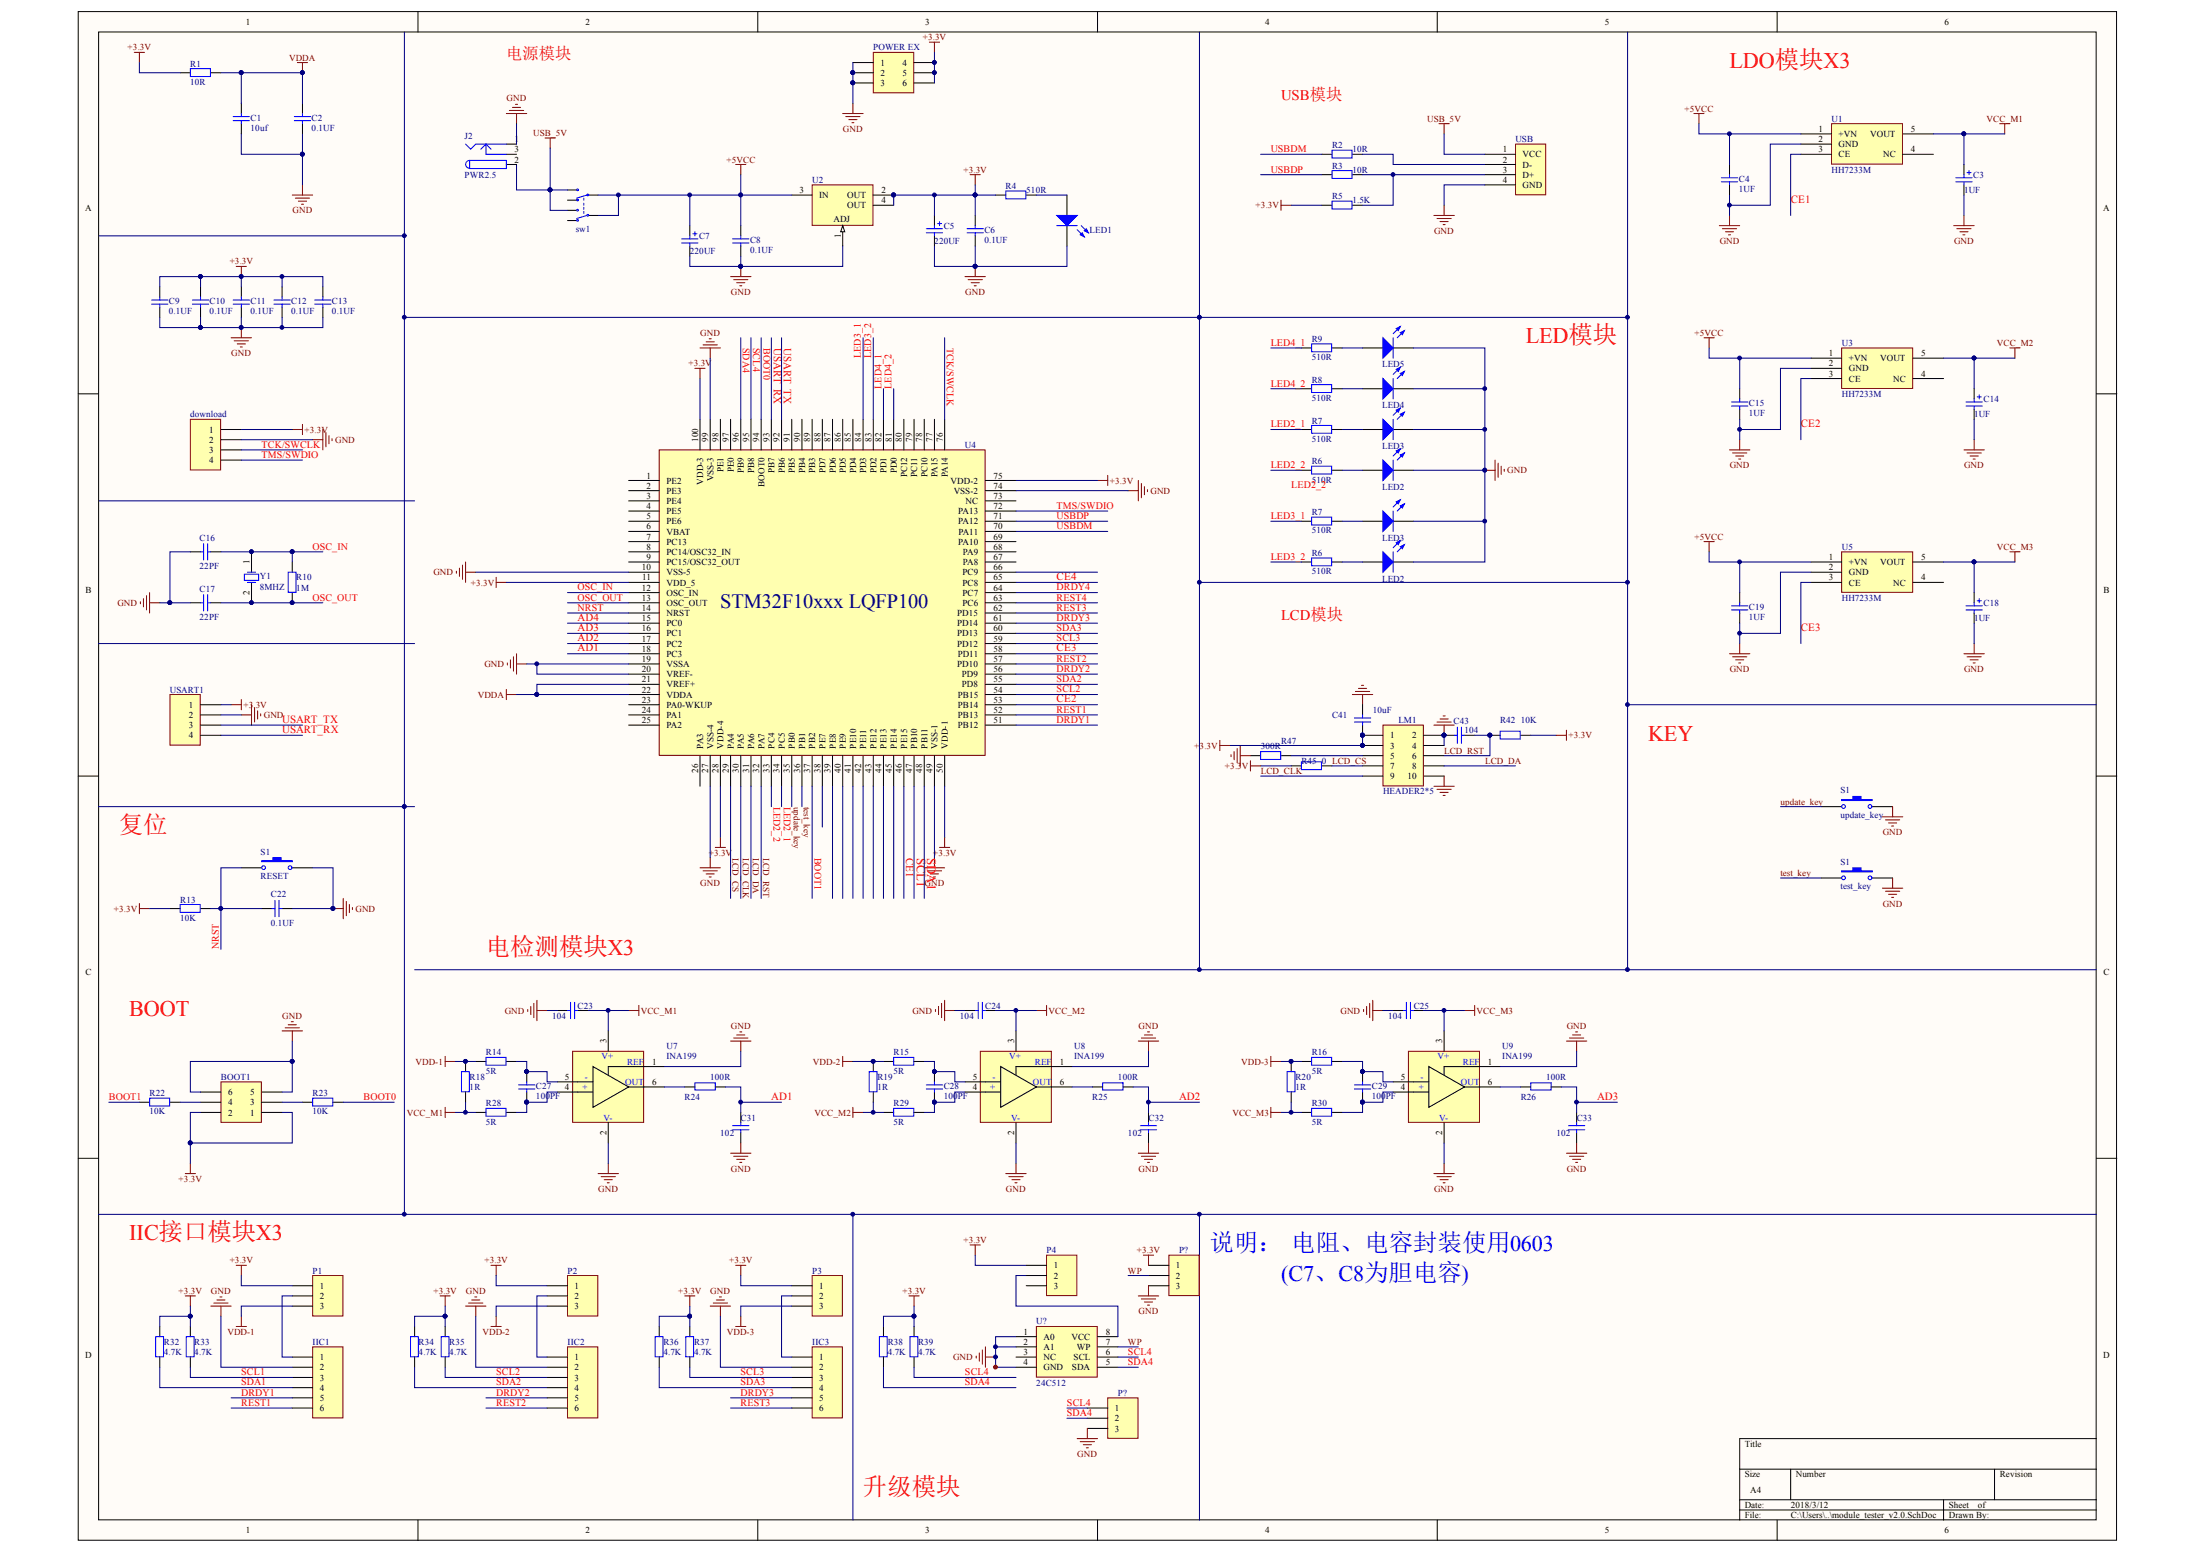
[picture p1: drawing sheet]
# Altium schematic sheet module_tester_v2.0.SchDoc
size 508 x 381 mm

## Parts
(Parts that share a designator on the sheet are numbered #1, #2 ... from top to bottom, then left to right.)
BOOT1  Header 3X2  [IDC6]  (value not drawn)
C1  value 10uf  [C0603E]  (hidden comment: Cap)
C2  value 0.1UF  [C0603E]  (hidden comment: Cap)
C3  value 1UF  [C0603E]  (hidden comment: Cap Pol2)
C4  value 1UF  [C0603E]  (hidden comment: Cap)
C5  value 220UF  [C3528]  (hidden comment: Cap Pol2)
C6  value 0.1UF  [C0603E]  (hidden comment: Cap)
C7  value 220UF  [C3528]  (hidden comment: Cap Pol2)
C8  value 0.1UF  [C0603E]  (hidden comment: Cap)
C9  value 0.1UF  [C0603E]  (hidden comment: Cap)
C10  value 0.1UF  [C0603E]  (hidden comment: Cap)
C11  value 0.1UF  [C0603E]  (hidden comment: Cap)
C12  value 0.1UF  [C0603E]  (hidden comment: Cap)
C13  value 0.1UF  [C0603E]  (hidden comment: Cap)
C14  value 1UF  [C0603E]  (hidden comment: Cap Pol2)
C15  value 1UF  [C0603E]  (hidden comment: Cap)
C16  value 22PF  [C0603E]  (hidden comment: Cap)
C17  value 22PF  [C0603E]  (hidden comment: Cap)
C18  value 1UF  [C0603E]  (hidden comment: Cap Pol2)
C19  value 1UF  [C0603E]  (hidden comment: Cap)
C22  value 0.1UF  [C0603E]  (hidden comment: Cap)
C23  104  [C0603E]
C24  104  [C0603E]
C25  104  [C0603E]
C27  value 100PF  [C0603E]  (hidden comment: Cap)
C28  value 100PF  [C0603E]  (hidden comment: Cap)
C29  value 100PF  [C0603E]  (hidden comment: Cap)
C31  102  [C0603E]
C32  102  [C0603E]
C33  102  [C0603E]
C41  10uF  [C0805]
C43  104  [C0805]
download  Header 4H  [header4]  (value not drawn)
IIC1  MHDR1X6  [header6]  (value not drawn)
IIC2  MHDR1X6  [header6]  (value not drawn)
IIC3  MHDR1X6  [header6]  (value not drawn)
J2  PWR2.5  [DC-POWER]
LED1  LED-RED-0603  [LED0603]  (value not drawn)
LED2#1  LED-RED-0603  [LED0603]  (value not drawn)
LED2#2  LED-RED-0603  [LED0603]  (value not drawn)
LED3#1  LED-RED-0603  [LED0603]  (value not drawn)
LED3#2  LED-RED-0603  [LED0603]  (value not drawn)
LED4  LED-RED-0603  [LED0603]  (value not drawn)
LED5  LED-RED-0603  [LED0603]  (value not drawn)
LM1  HEADER2*5  [IDC10]
P1  Header 3  [header3]  (value not drawn)
P2  Header 3  [header3]  (value not drawn)
P3  Header 3  [header3]  (value not drawn)
P4  Header 3  [header3]  (value not drawn)
P?#1  Header 3  [header3]  (value not drawn)
P?#2  Header 3  [header3]  (value not drawn)
POWER_EX  Header 3X2A  [IDC6]  (value not drawn)
R1  value 10R  [R0603E]  (hidden comment: Res2)
R2  value 10R  [R0603E]  (hidden comment: Res2)
R3  value 10R  [R0603E]  (hidden comment: Res2)
R4  value 510R  [R0603E]  (hidden comment: Res2)
R5  value 1.5K  [R0603E]  (hidden comment: Res2)
R6#1  value 510R  [R0603E]  (hidden comment: Res2)
R6#2  value 510R  [R0603E]  (hidden comment: Res2)
R7#1  value 510R  [R0603E]  (hidden comment: Res2)
R7#2  value 510R  [R0603E]  (hidden comment: Res2)
R8  value 510R  [R0603E]  (hidden comment: Res2)
R9  value 510R  [R0603E]  (hidden comment: Res2)
R10  value 1M  [R0603E]  (hidden comment: Res2)
R13  value 10K  [R0603E]  (hidden comment: Res2)
R14  value 5R  [R0603E]  (hidden comment: Res2)
R15  value 5R  [R0603E]  (hidden comment: Res2)
R16  value 5R  [R0603E]  (hidden comment: Res2)
R18  value 1R  [R0603E]  (hidden comment: Res2)
R19  value 1R  [R0603E]  (hidden comment: Res2)
R20  value 1R  [R0603E]  (hidden comment: Res2)
R22  value 10K  [R0603E]  (hidden comment: Res2)
R23  value 10K  [R0603E]  (hidden comment: Res2)
R24  100R  [R0603E]
R25  100R  [R0603E]
R26  100R  [R0603E]
R28  value 5R  [R0603E]  (hidden comment: Res2)
R29  value 5R  [R0603E]  (hidden comment: Res2)
R30  value 5R  [R0603E]  (hidden comment: Res2)
R32  value 4.7K  [R0603E]  (hidden comment: Res2)
R33  value 4.7K  [R0603E]  (hidden comment: Res2)
R34  value 4.7K  [R0603E]  (hidden comment: Res2)
R35  value 4.7K  [R0603E]  (hidden comment: Res2)
R36  value 4.7K  [R0603E]  (hidden comment: Res2)
R37  value 4.7K  [R0603E]  (hidden comment: Res2)
R38  value 4.7K  [R0603E]  (hidden comment: Res2)
R39  value 4.7K  [R0603E]  (hidden comment: Res2)
R42  10K  [R0805]
R45  0  [R0805]
R47  300R  [R0805]
S1#1  update_key  [key6X6]
S1#2  RESET  [key6X6]
S1#3  test_key  [key6X6]
sw1  switch-power  [switch-power]  (value not drawn)
U1  HH7233M  [SOT-23-5]
U2  AMS1117-3.3V  [SOT-223]  (value not drawn)
U3  HH7233M  [SOT-23-5]
U4  STM32F103VCT6  [LC-LQFP-100_14x14x05P]  (value not drawn)
U5  HH7233M  [SOT-23-5]
U7  INA199  [LC-SC-70-6(SOT-363)]
U8  INA199  [LC-SC-70-6(SOT-363)]
U9  INA199  [LC-SC-70-6(SOT-363)]
U?  24C512  [SO-8]
USART1  Header 4  [header4]  (value not drawn)
USB  USB  [USB-B]  (value not drawn)
Y1  8MHZ  [CRY1]

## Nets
+3.3V: BOOT1.1 BOOT1.2 C5.1 C6.2 C9.2 C10.2 C11.2 C12.2 C13.2 C41.2 download.1 LM1.1 LM1.3 P1.1 P2.1 P3.1 P4.1 P?#1.1 POWER_EX.4 POWER_EX.5 POWER_EX.6 R1.2 R4.2 R5.2 R13.2 R32.2 R33.2 R34.2 R35.2 R36.2 R37.2 R38.2 R39.2 R42.1 R45.1 U2.2(OUT) U2.4(OUT) U4.11(VDD_5) U4.28(VDD-4) U4.50(VDD-1) U4.75(VDD-2) U4.100(VDD-3) USART1.1
+5VCC: C4.1 C7.1 C8.2 C15.1 C19.1 sw1.2(COM-1) sw1.5(COM-2) U1.1(+VN) U2.3(IN) U3.1(+VN) U5.1(+VN)
GND: BOOT1.5 BOOT1.6 C1.2 C2.2 C3.2 C4.2 C5.2 C6.1 C7.2 C8.1 C9.1 C10.1 C11.1 C12.1 C13.1 C14.2 C15.2 C16.2 C17.2 C18.2 C19.2 C22.1 C23.1 C24.1 C25.1 C31.2 C32.2 C33.2 C41.1 C43.1 download.2 IIC1.2 IIC2.2 IIC3.2 J2.1 LED1.K LED2#1.K LED2#2.K LED3#1.K LED3#2.K LED4.K LED5.K LM1.2 LM1.4 LM1.10 P?#1.3 P?#2.3 POWER_EX.1 POWER_EX.2 POWER_EX.3 R47.1 S1#1.2 S1#2.2 S1#3.2 U1.2(GND) U2.1(ADJ) U3.2(GND) U4.10(VSS-5) U4.19(VSSA) U4.20(VREF-) U4.27(VSS-4) U4.49(VSS-1) U4.74(VSS-2) U4.99(VSS-3) U5.2(GND) U7.1(REF) U7.2(GND) U8.1(REF) U8.2(GND) U9.1(REF) U9.2(GND) U?.1(A0) U?.2(A1) U?.4(GND) USART1.2 USB.4(GND)
USB_5V: J2.2 sw1.1(N.O-1) sw1.4(N.O-2) USB.1(VCC)
VCC_M1: C3.1 C23.2 R18.2 R28.2 U1.5(VOUT) U7.3(V+)
VCC_M2: C14.1 C24.2 R19.2 R29.2 U3.5(VOUT) U8.3(V+)
VCC_M3: C18.1 C25.2 R20.2 R30.2 U5.5(VOUT) U9.3(V+)
VDD-1: P1.3 R14.2 R18.1
VDD-2: P2.3 R15.2 R19.1
VDD-3: P3.3 R16.2 R20.1
VDDA: C1.1 C2.1 R1.1 U4.21(VREF+) U4.22(VDDA)
AD1: C31.1 R24.1 U4.18(PC3)
AD2: C32.1 R25.1 U4.17(PC2)
AD3: C33.1 R26.1 U4.16(PC1)
AD4: U4.15(PC0)
BOOT0: R23.1 U4.94(BOOT0)
BOOT1: R22.2 U4.37(PB2)
CE1: U1.3(CE) U4.46(PE15)
CE2: U3.3(CE) U4.53(PB14)
CE3: U4.58(PD11) U5.3(CE)
CE4: U4.65(PC8)
DRDY1: IIC1.5 U4.51(PB12)
DRDY2: IIC2.5 U4.56(PD9)
DRDY3: IIC3.5 U4.61(PD14)
DRDY4: U4.64(PC7)
LCD_CLK: LM1.9 U4.30(PA5)
LCD_CS: LM1.7 R45.2 U4.29(PA4)
LCD_DA: LM1.8 U4.31(PA6)
LCD_RST: C43.2 LM1.6 R42.2 U4.32(PA7)
LED2_1: R7#1.1 U4.34(PC5)
LED2_2: R6#1.2 U4.33(PC4)
LED3_1: R7#2.1 U4.84(PD3)
LED3_2: R6#2.2 U4.83(PD2)
LED4_1: R9.1 U4.82(PD1)
LED4_2: R8.2 U4.81(PD0)
NRST: C22.2 R13.1 S1#2.1 U4.14(NRST)
OSC_IN: C16.1 R10.1 U4.12(OSC_IN) Y1.1(OSC1)
OSC_OUT: C17.1 R10.2 U4.13(OSC_OUT) Y1.2(OSC2)
REST1: IIC1.6 U4.52(PB13)
REST2: IIC2.6 U4.57(PD10)
REST3: IIC3.6 U4.62(PD15)
REST4: U4.63(PC6)
SCL1: IIC1.3 R33.1 U4.47(PB10)
SCL2: IIC2.3 R35.1 U4.54(PB15)
SCL3: IIC3.3 R37.1 U4.59(PD12)
SCL4: P?#2.1 R39.1 U4.95(PB8) U?.6(SCL)
SDA1: IIC1.4 R32.1 U4.48(PB11)
SDA2: IIC2.4 R34.1 U4.55(PD8)
SDA3: IIC3.4 R36.1 U4.60(PD13)
SDA4: P?#2.2 R38.1 U4.96(PB9) U?.5(SDA)
TCK/SWCLK: download.3 U4.76(PA14)
test_key: S1#3.1 U4.36(PB1)
TMS/SWDIO: download.4 U4.72(PA13)
update_key: S1#1.1 U4.35(PB0)
USART_RX: U4.93(PB7) USART1.4
USART_TX: U4.92(PB6) USART1.3
USBDM: R2.2 U4.70(PA11)
USBDP: R3.2 U4.71(PA12)
WP: P?#1.2 U?.7(WP)
NetBOOT1_3: BOOT1.3 R23.2
NetBOOT1_4: BOOT1.4 R22.1
NetC27_1: C27.1 R14.1 U7.5(IN-)
NetC27_2: C27.2 R28.1 U7.4(IN+)
NetC28_1: C28.1 R15.1 U8.5(IN-)
NetC28_2: C28.2 R29.1 U8.4(IN+)
NetC29_1: C29.1 R16.1 U9.5(IN-)
NetC29_2: C29.2 R30.1 U9.4(IN+)
NetIIC1_1: IIC1.1 P1.2
NetIIC2_1: IIC2.1 P2.2
NetIIC3_1: IIC3.1 P3.2
NetLED1_A: LED1.A R4.1
NetLED2#1_A: LED2#1.A R6#1.1
NetLED2#2_A: LED2#2.A R6#2.1
NetLED3#1_A: LED3#1.A R7#1.2
NetLED3#2_A: LED3#2.A R7#2.2
NetLED4_A: LED4.A R8.1
NetLED5_A: LED5.A R9.2
NetLM1_5: LM1.5 R47.2
NetP4_2: P4.2 U?.8(VCC)
NetR2_1: R2.1 USB.2(D-)
NetR3_1: R3.1 R5.1 USB.3(D+)
NetR24_2: R24.2 U7.6(OUT)
NetR25_2: R25.2 U8.6(OUT)
NetR26_2: R26.2 U9.6(OUT)

Not connected (* = marked no-connect by the designer): J2 3; P4 3; sw1 3(N.C-1) 6(N.C-2); U1 4(NC); U3 4(NC); U4 1(PE2) 2(PE3) 3(PE4) 4(PE5) 5(PE6) 6(VBAT) 7(PC13) 8(PC14/OSC32_IN) 9(PC15/OSC32_OUT) 23(PA0-WKUP) 24(PA1) 25(PA2) 26(PA3) 38(PE7) 39(PE8) 40(PE9) 41(PE10) 42(PE11) 43(PE12) 44(PE13) 45(PE14) 66(PC9) 67(PA8) 68(PA9) 69(PA10) 73(NC) 77(PA15) 78(PC10) 79(PC11) 80(PC12) 85(PD4) 86(PD5) 87(PD6) 88(PD7) 89(PB3) 90(PB4) 91(PB5) 97(PE0) 98(PE1); U5 4(NC); U? 3(NC)

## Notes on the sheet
- Labels drawn without touching a wire or pin: (C7、C8为胆电容), BOOT, IIC接口模块X3, KEY, LCD模块, LDO模块X3, LED2_2, LED模块, USB模块, 升级模块, 复位, 电检测模块X3, 电源模块, 电阻、电容封装使用0603, 说明：
